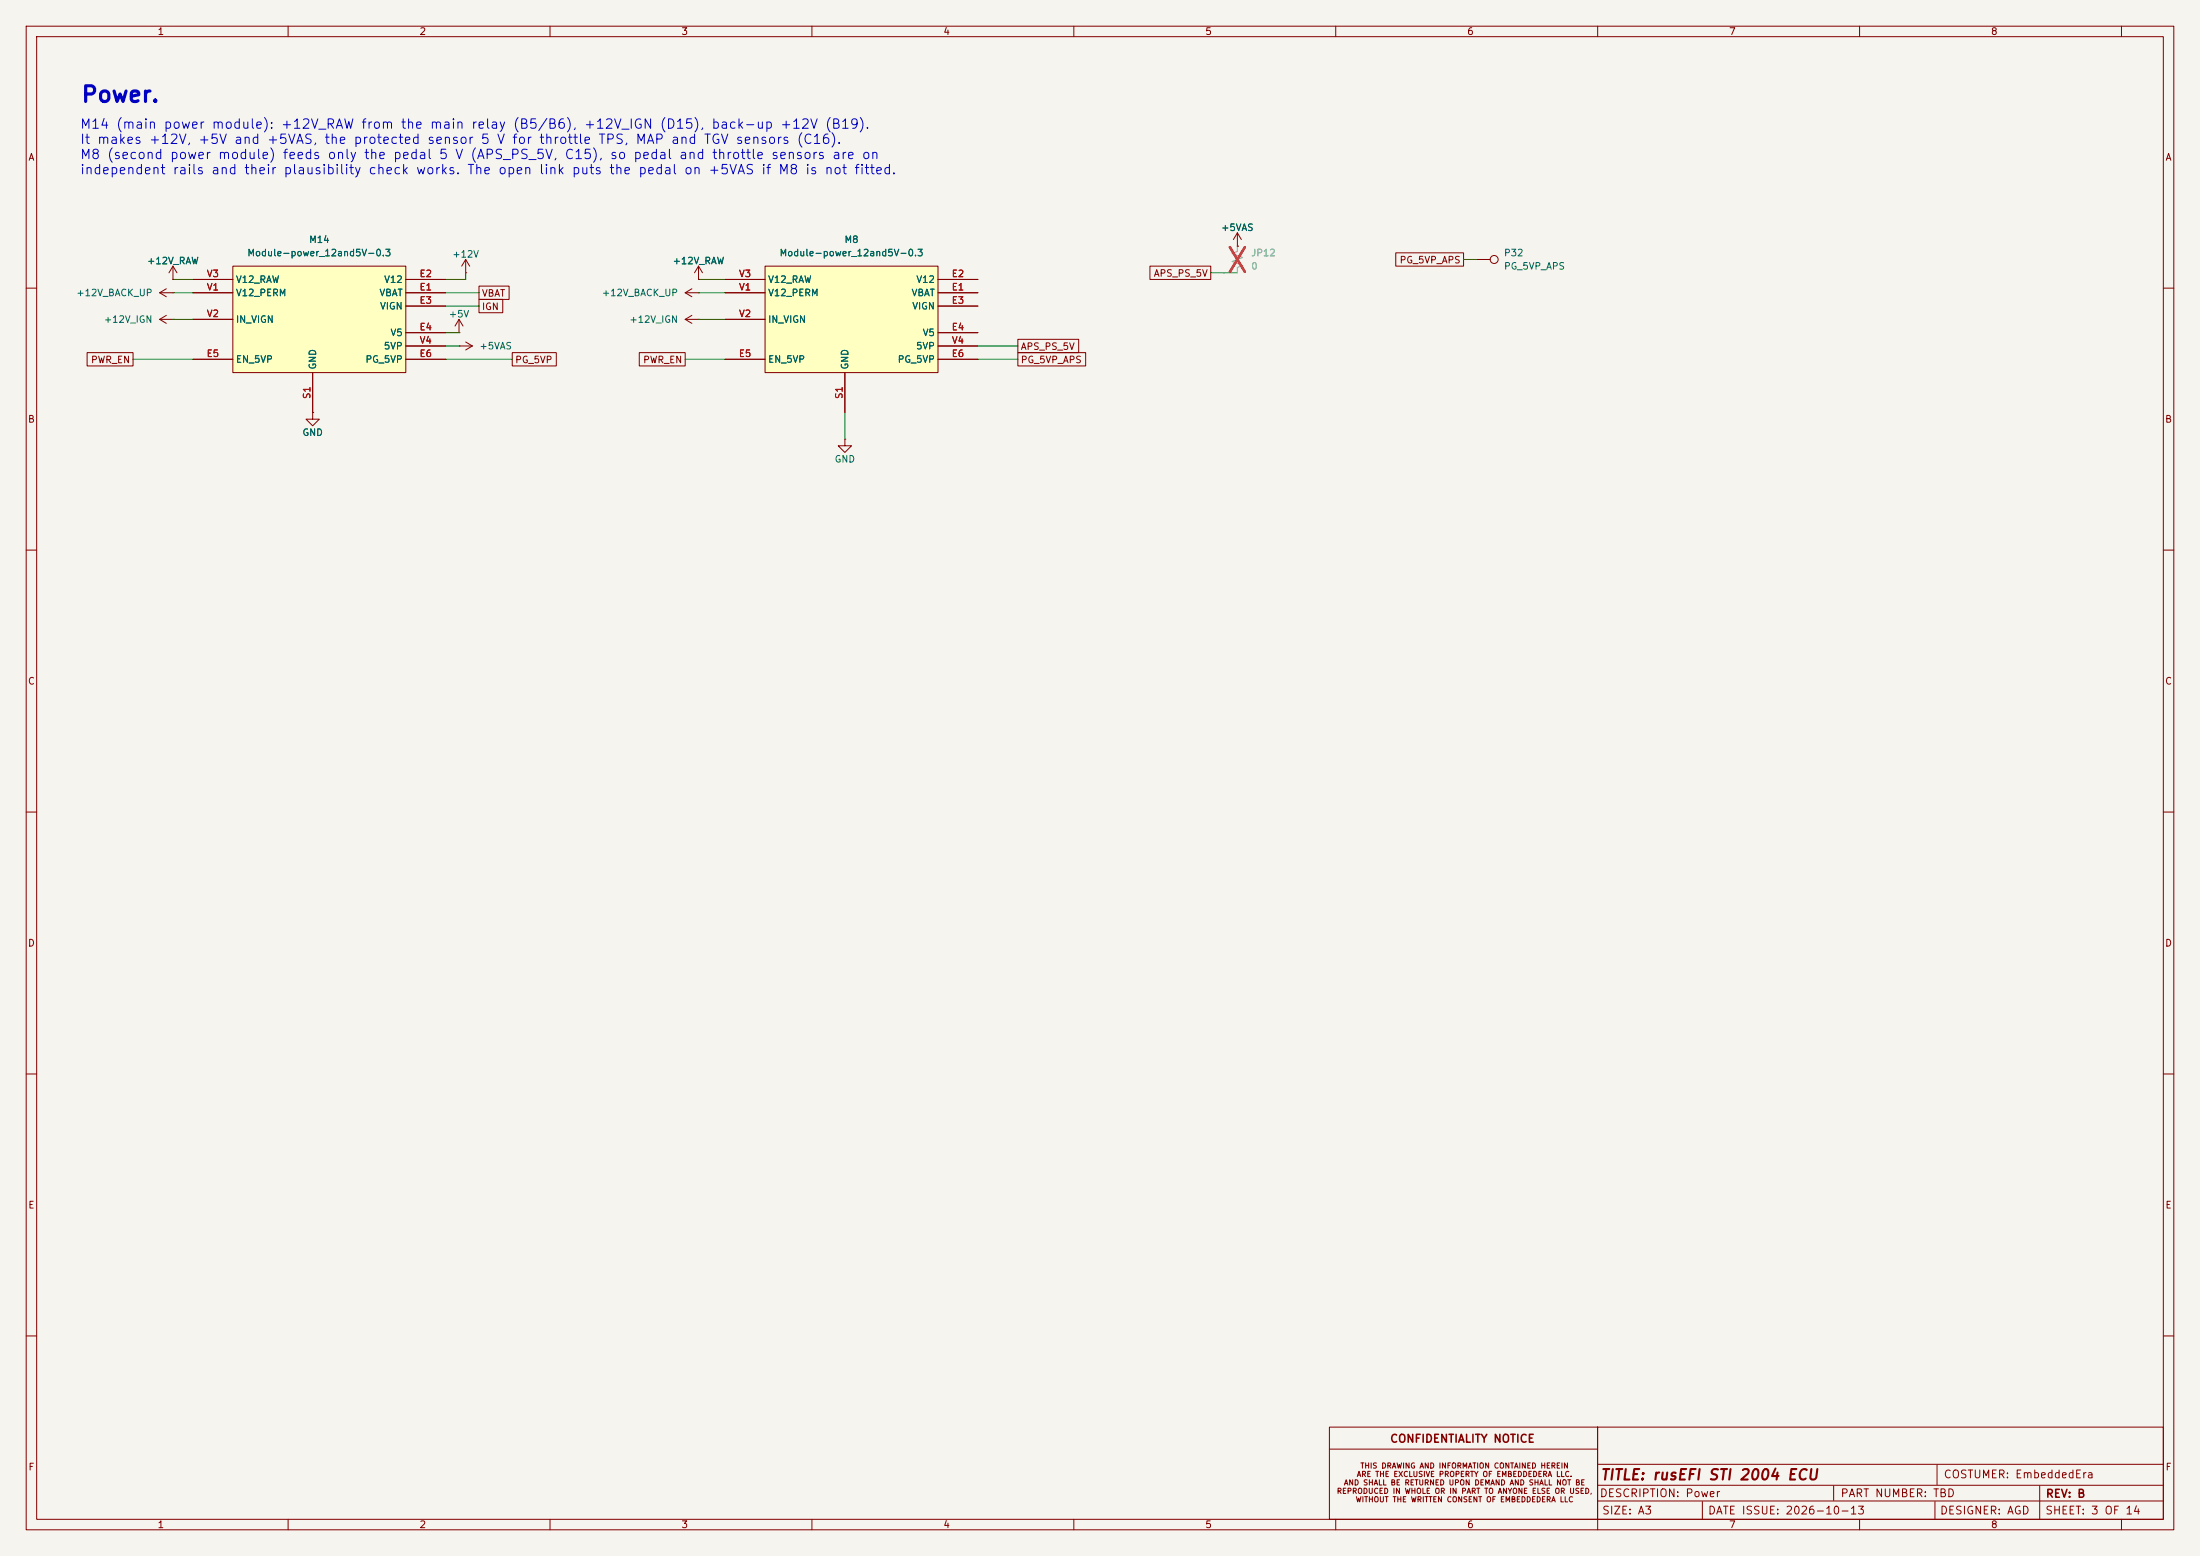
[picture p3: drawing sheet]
<svg xmlns="http://www.w3.org/2000/svg" width="420mm" height="297mm" viewBox="0 0 420 297" stroke-linecap="round" stroke-linejoin="round" font-family="sans-serif">
<path d="M0 0h420v297h-420z" fill="#f5f4ef" stroke="#f5f4ef" stroke-width=".19"/>
<g fill="none" stroke="#840000" stroke-width=".19">
<path d="M5 5h410v287h-410zM7 7h406v283h-406zM55 5v2M105 5v2M155 5v2M205 5v2M255 5v2M305 5v2M355 5v2M405 5v2M5 55h2M33 53.3h.1"/>
<path d="M33 50.8l-.7 1.3M33 50.8l.8 1.3M33 50.8v2.5M130.8 55.9l1.3 .7M130.8 55.9h2.5M132.1 55.1l-1.3 .8M133.3 53.3h.1M133.3 55.9h.1M133.3 50.8l-.7 1.3M133.3 50.8l.8 1.3M133.3 50.8v2.5M281.9 49.5h2.6"/>
<path d="M413 55h2M130.8 61l1.3 .7M130.8 61h2.5M132.1 60.2l-1.3 .8M133.3 61h.1M161.3 83.8v1.3h1.3l-1.3 1.3-1.3-1.3h1.3M161.3 83.8h.1M5 105h2M413 105h2M5 155h2M413 155h2M5 205h2"/>
<path d="M413 205h2M5 255h2M413 255h2M253.8 272.4h51.2v17.6h-51.2zM253.8 276.6h51.2M305 272.4h108v17.6h-108zM305 279.5h108M369.8 279.6v3.8M55 290v2M105 290v2M155 290v2M205 290v2"/>
<path d="M255 290v2M305 286.5h108M305 283.5h108M305 290v2M325 286.6v3.4M350 283.6v2.8M355 290v2M369.4 286.6v3.4M389.4 283.6v6.4M405 290v2"/>
<circle cx="285.2" cy="49.5" r=".76"/>
</g>
<path d="M146 50.8h33.1v20.3h-33.1z" fill="#ffffc2"/>
<g fill="none" stroke="#840000" stroke-width=".19">
<path d="M30.5 55.9h2.5M30.5 55.9l1.2 .7M31.7 55.1l-1.2 .8M33 55.9h.1M138.4 55.9h7.6M138.4 53.3h7.6M146 50.8h33.1v20.3h-33.1zM179.1 55.9h7.6M179.1 53.3h7.6M179.1 58.4h7.6M236.2 47h.1M236.2 44.5l-.7 1.2"/>
<path d="M236.2 44.5l.8 1.2M236.2 44.5v2.5M59.7 78.7v1.3h1.3l-1.3 1.3-1.3-1.3h1.3M59.7 78.7h.1M87.6 63.5h.1M87.6 66h.1M87.6 66h2.6M87.6 61l-.7 1.2M87.6 61l.8 1.2M87.6 61v2.5M88.9 65.3l1.3 .7M90.2 66l-1.3 .8"/>
<path d="M138.4 68.6h7.6M138.4 61h7.6M161.3 71.1v7.6M179.1 63.5h7.6M179.1 68.6h7.6M179.1 66h7.6"/>
</g>
<path d="M236.2 47v1l-1 .4 2 .7-2 .8 2 .8-1 .4v1" fill="none" stroke="#9c9b98" stroke-width=".19"/>
<path d="M234.8 47.2l2.9 4.7M237.7 47.2l-2.9 4.7" fill="none" stroke="#e12e31" stroke-width=".46"/>
<path d="M44.4 50.8h33.1v20.3h-33.1z" fill="#ffffc2"/>
<g fill="none" stroke="#840000" stroke-width=".19">
<path d="M33 53.3h.1M36.8 55.9h7.6M36.8 53.3h7.6M44.4 50.8h33.1v20.3h-33.1zM77.5 55.9h7.6M77.5 53.3h7.6M77.5 58.4h7.6M88.9 52.1h.1M88.9 49.5l-.8 1.3M88.9 49.5l.8 1.3M88.9 49.5v2.6M91.4 54.6h5.8v2.6h-5.8z"/>
<path d="M91.4 57.1h4.6v2.6h-4.6zM133.3 53.3h.1M138.4 55.9h7.6M138.4 53.3h7.6M179.1 55.9h7.6M179.1 53.3h7.6M179.1 58.4h7.6M219.5 50.8h11.6v2.5h-11.6zM236.2 47h.1M266.5 48.3h12.9v2.5h-12.9zM16.6 67.3h8.8v2.6h-8.8zM30.5 61h2.5"/>
<path d="M30.5 61l1.2 .7M31.7 60.2l-1.2 .8M33 61h.1M36.8 68.6h7.6M36.8 61h7.6M59.7 78.7h.1M59.7 71.1v7.6M77.5 63.5h7.6M77.5 68.6h7.6M77.5 66h7.6M97.8 67.3h8.4v2.6h-8.4zM122 67.3h8.8v2.6h-8.8z"/>
<path d="M138.4 68.6h7.6M138.4 61h7.6M161.3 71.1v7.6M179.1 63.5h7.6M179.1 68.6h7.6M179.1 66h7.6M194.3 67.3h13v2.6h-13zM194.3 64.8h11.6v2.5h-11.6z"/>
</g>
<g fill="none" stroke="#009600" stroke-width=".19">
<path d="M33 55.9h3.8M33 53.3h3.8M85.1 58.4h6.3M85.1 55.9h6.3M88.9 52.1v1.2h-3.8M133.3 55.9h5.1M133.3 53.3h5.1M231.1 52.1h5.1M279.4 49.5h2.5M25.4 68.6h11.4M33 61h3.8M85.1 68.6h12.7"/>
<path d="M85.1 66h2.5M85.1 63.5h2.5M130.8 68.6h7.6M133.3 61h5.1M161.3 78.7v5.1M186.7 68.6h7.6M186.7 66h7.6"/>
</g>
<path d="M236.2 47v1M236.2 51.1v1" fill="none" stroke="#9c9b98" stroke-width=".19"/>
<path d="M234.8 47.2l2.9 4.7M237.7 47.2l-2.9 4.7" fill="none" stroke="#e12e31" stroke-width=".46"/>
<text font-size="3" fill="#0000c2" x="15.3" y="20.3">Power.</text>
<text font-size="2" fill="#840000" x="305.4" y="283">TITLE: rusEFI STI 2004 ECU</text>
<g font-size="1.8" fill="#0000c2">
<text x="15.2" y="25">M14 (main power module): +12V_RAW from the main relay (B5/B6), +12V_IGN (D15), back-up +12V (B19).</text>
<text x="15.2" y="27.9">It makes +12V, +5V and +5VAS, the protected sensor 5 V for throttle TPS, MAP and TGV sensors (C16).</text>
<text x="15.2" y="30.8">M8 (second power module) feeds only the pedal 5 V (APS_PS_5V, C15), so pedal and throttle sensors are on</text>
<text x="15.2" y="33.7">independent rails and their plausibility check works. The open link puts the pedal on +5VAS if M8 is not fitted.</text>
</g>
<g font-size="1.5" fill="#840000">
<text x="265.3" y="275.7">CONFIDENTIALITY NOTICE</text>
<text x="305.3" y="286.1">DESCRIPTION: Power</text>
<text x="351.3" y="286.1">PART NUMBER: TBD</text>
<text x="370.9" y="282.5">COSTUMER: EmbeddedEra</text>
<text x="390.4" y="286.2">REV: B</text>
<text x="305.7" y="289.4">SIZE: A3</text>
<text x="325.9" y="289.4">DATE ISSUE: 2026-10-13</text>
<text x="370.2" y="289.4">DESIGNER: AGD</text>
<text x="390.3" y="289.4">SHEET: 3 OF 14</text>
</g>
<g font-size="1.3" fill="#840000">
<text x="30" y="7">1</text>
<text x="80" y="7">2</text>
<text x="130" y="7">3</text>
<text x="180" y="7">4</text>
<text x="230" y="7">5</text>
<text x="280" y="7">6</text>
<text x="330" y="7">7</text>
<text x="380" y="7">8</text>
<text x="5.3" y="31">A</text>
<text x="413.3" y="31">A</text>
<text x="220.2" y="53.1">APS_PS_5V</text>
<text x="267.1" y="50.6">PG_5VP_APS</text>
<text x="91.9" y="56.9">VBAT</text>
<text x="91.9" y="59.5">IGN</text>
<text x="17.3" y="69.6">PWR_EN</text>
<text x="98.2" y="69.6">PG_5VP</text>
<text x="122.7" y="69.6">PWR_EN</text>
<text x="194.8" y="69.6">PG_5VP_APS</text>
<text x="194.8" y="67.1">APS_PS_5V</text>
<text x="5.2" y="81">B</text>
<text x="413.2" y="81">B</text>
<text x="5.2" y="131">C</text>
<text x="413.2" y="131">C</text>
<text x="5.2" y="181">D</text>
<text x="413.2" y="181">D</text>
<text x="5.3" y="231">E</text>
<text x="413.3" y="231">E</text>
<text x="5.3" y="281">F</text>
<text x="413.3" y="281">F</text>
<text x="30" y="292">1</text>
<text x="80" y="292">2</text>
<text x="130" y="292">3</text>
<text x="180" y="292">4</text>
<text x="230" y="292">5</text>
<text x="280" y="292">6</text>
<text x="330" y="292">7</text>
<text x="380" y="292">8</text>
</g>
<g font-size="1.3" fill="#006464">
<text x="58.9" y="46.7">M14</text>
<text x="161.1" y="46.7">M8</text>
<text x="233" y="44.4">+5VAS</text>
<text x="28" y="50.7">+12V_RAW</text>
<text x="47.1" y="49.2">Module-power_12and5V-0.3</text>
<text x="86.2" y="49.5">+12V</text>
<text x="128.3" y="50.7">+12V_RAW</text>
<text x="148.7" y="49.2">Module-power_12and5V-0.3</text>
<text x="287" y="49.2">P32</text>
<text x="287" y="51.8">PG_5VP_APS</text>
<text x="14.5" y="56.8">+12V_BACK_UP</text>
<text x="44.9" y="56.8">V12_PERM</text>
<text x="44.9" y="54.3">V12_RAW</text>
<text x="72.3" y="56.8">VBAT</text>
<text x="72.4" y="59.4">VIGN</text>
<text x="73.2" y="54.3">V12</text>
<text x="114.8" y="56.8">+12V_BACK_UP</text>
<text x="146.5" y="56.8">V12_PERM</text>
<text x="146.5" y="54.3">V12_RAW</text>
<text x="173.9" y="56.8">VBAT</text>
<text x="174" y="59.4">VIGN</text>
<text x="174.8" y="54.3">V12</text>
<text x="19.7" y="61.9">+12V_IGN</text>
<text x="44.9" y="61.9">IN_VIGN</text>
<text x="74.4" y="64.5">V5</text>
<text x="85.6" y="60.9">+5V</text>
<text x="120" y="61.9">+12V_IGN</text>
<text x="146.5" y="61.9">IN_VIGN</text>
<text x="176" y="64.5">V5</text>
<text x="44.9" y="69.5">EN_5VP</text>
<text x="60.7" y="70.6" transform="rotate(-90 60.7 70.6)">GND</text>
<text x="69.7" y="69.5">PG_5VP</text>
<text x="73.2" y="67">5VP</text>
<text x="91.4" y="67">+5VAS</text>
<text x="146.5" y="69.5">EN_5VP</text>
<text x="162.3" y="70.6" transform="rotate(-90 162.3 70.6)">GND</text>
<text x="171.3" y="69.5">PG_5VP</text>
<text x="174.8" y="67">5VP</text>
<text x="57.6" y="83.5">GND</text>
<text x="159.2" y="88.6">GND</text>
</g>
<g font-size="1.3" fill="#a90000">
<text x="39.4" y="53.2">V3</text>
<text x="80" y="53.2">E2</text>
<text x="141" y="53.2">V3</text>
<text x="181.6" y="53.2">E2</text>
<text x="39.4" y="55.7">V1</text>
<text x="80" y="55.7">E1</text>
<text x="80" y="58.3">E3</text>
<text x="141" y="55.7">V1</text>
<text x="181.6" y="55.7">E1</text>
<text x="181.6" y="58.3">E3</text>
<text x="39.4" y="60.8">V2</text>
<text x="80" y="63.4">E4</text>
<text x="80" y="65.9">V4</text>
<text x="141" y="60.8">V2</text>
<text x="181.6" y="63.4">E4</text>
<text x="181.6" y="65.9">V4</text>
<text x="39.3" y="68.4">E5</text>
<text x="80" y="68.4">E6</text>
<text x="140.9" y="68.4">E5</text>
<text x="181.6" y="68.4">E6</text>
<text x="59.6" y="76.3" transform="rotate(-90 59.6 76.3)">S1</text>
<text x="161.2" y="76.3" transform="rotate(-90 161.2 76.3)">S1</text>
</g>
<g font-size="1.3" fill="#939391">
<text x="238.7" y="49.2">JP12</text>
<text x="238.7" y="51.8">0</text>
</g>
<g font-size="1" fill="#840000">
<text x="259.6" y="280.5">THIS DRAWING AND INFORMATION CONTAINED HEREIN</text>
<text x="255.1" y="285.4">REPRODUCED IN WHOLE OR IN PART TO ANYONE ELSE OR USED,</text>
<text x="256.5" y="283.8">AND SHALL BE RETURNED UPON DEMAND AND SHALL NOT BE</text>
<text x="258.7" y="287">WITHOUT THE WRITTEN CONSENT OF EMBEDDEDERA LLC</text>
<text x="258.9" y="282.1">ARE THE EXCLUSIVE PROPERTY OF EMBEDDEDERA LLC.</text>
</g>
</svg>
